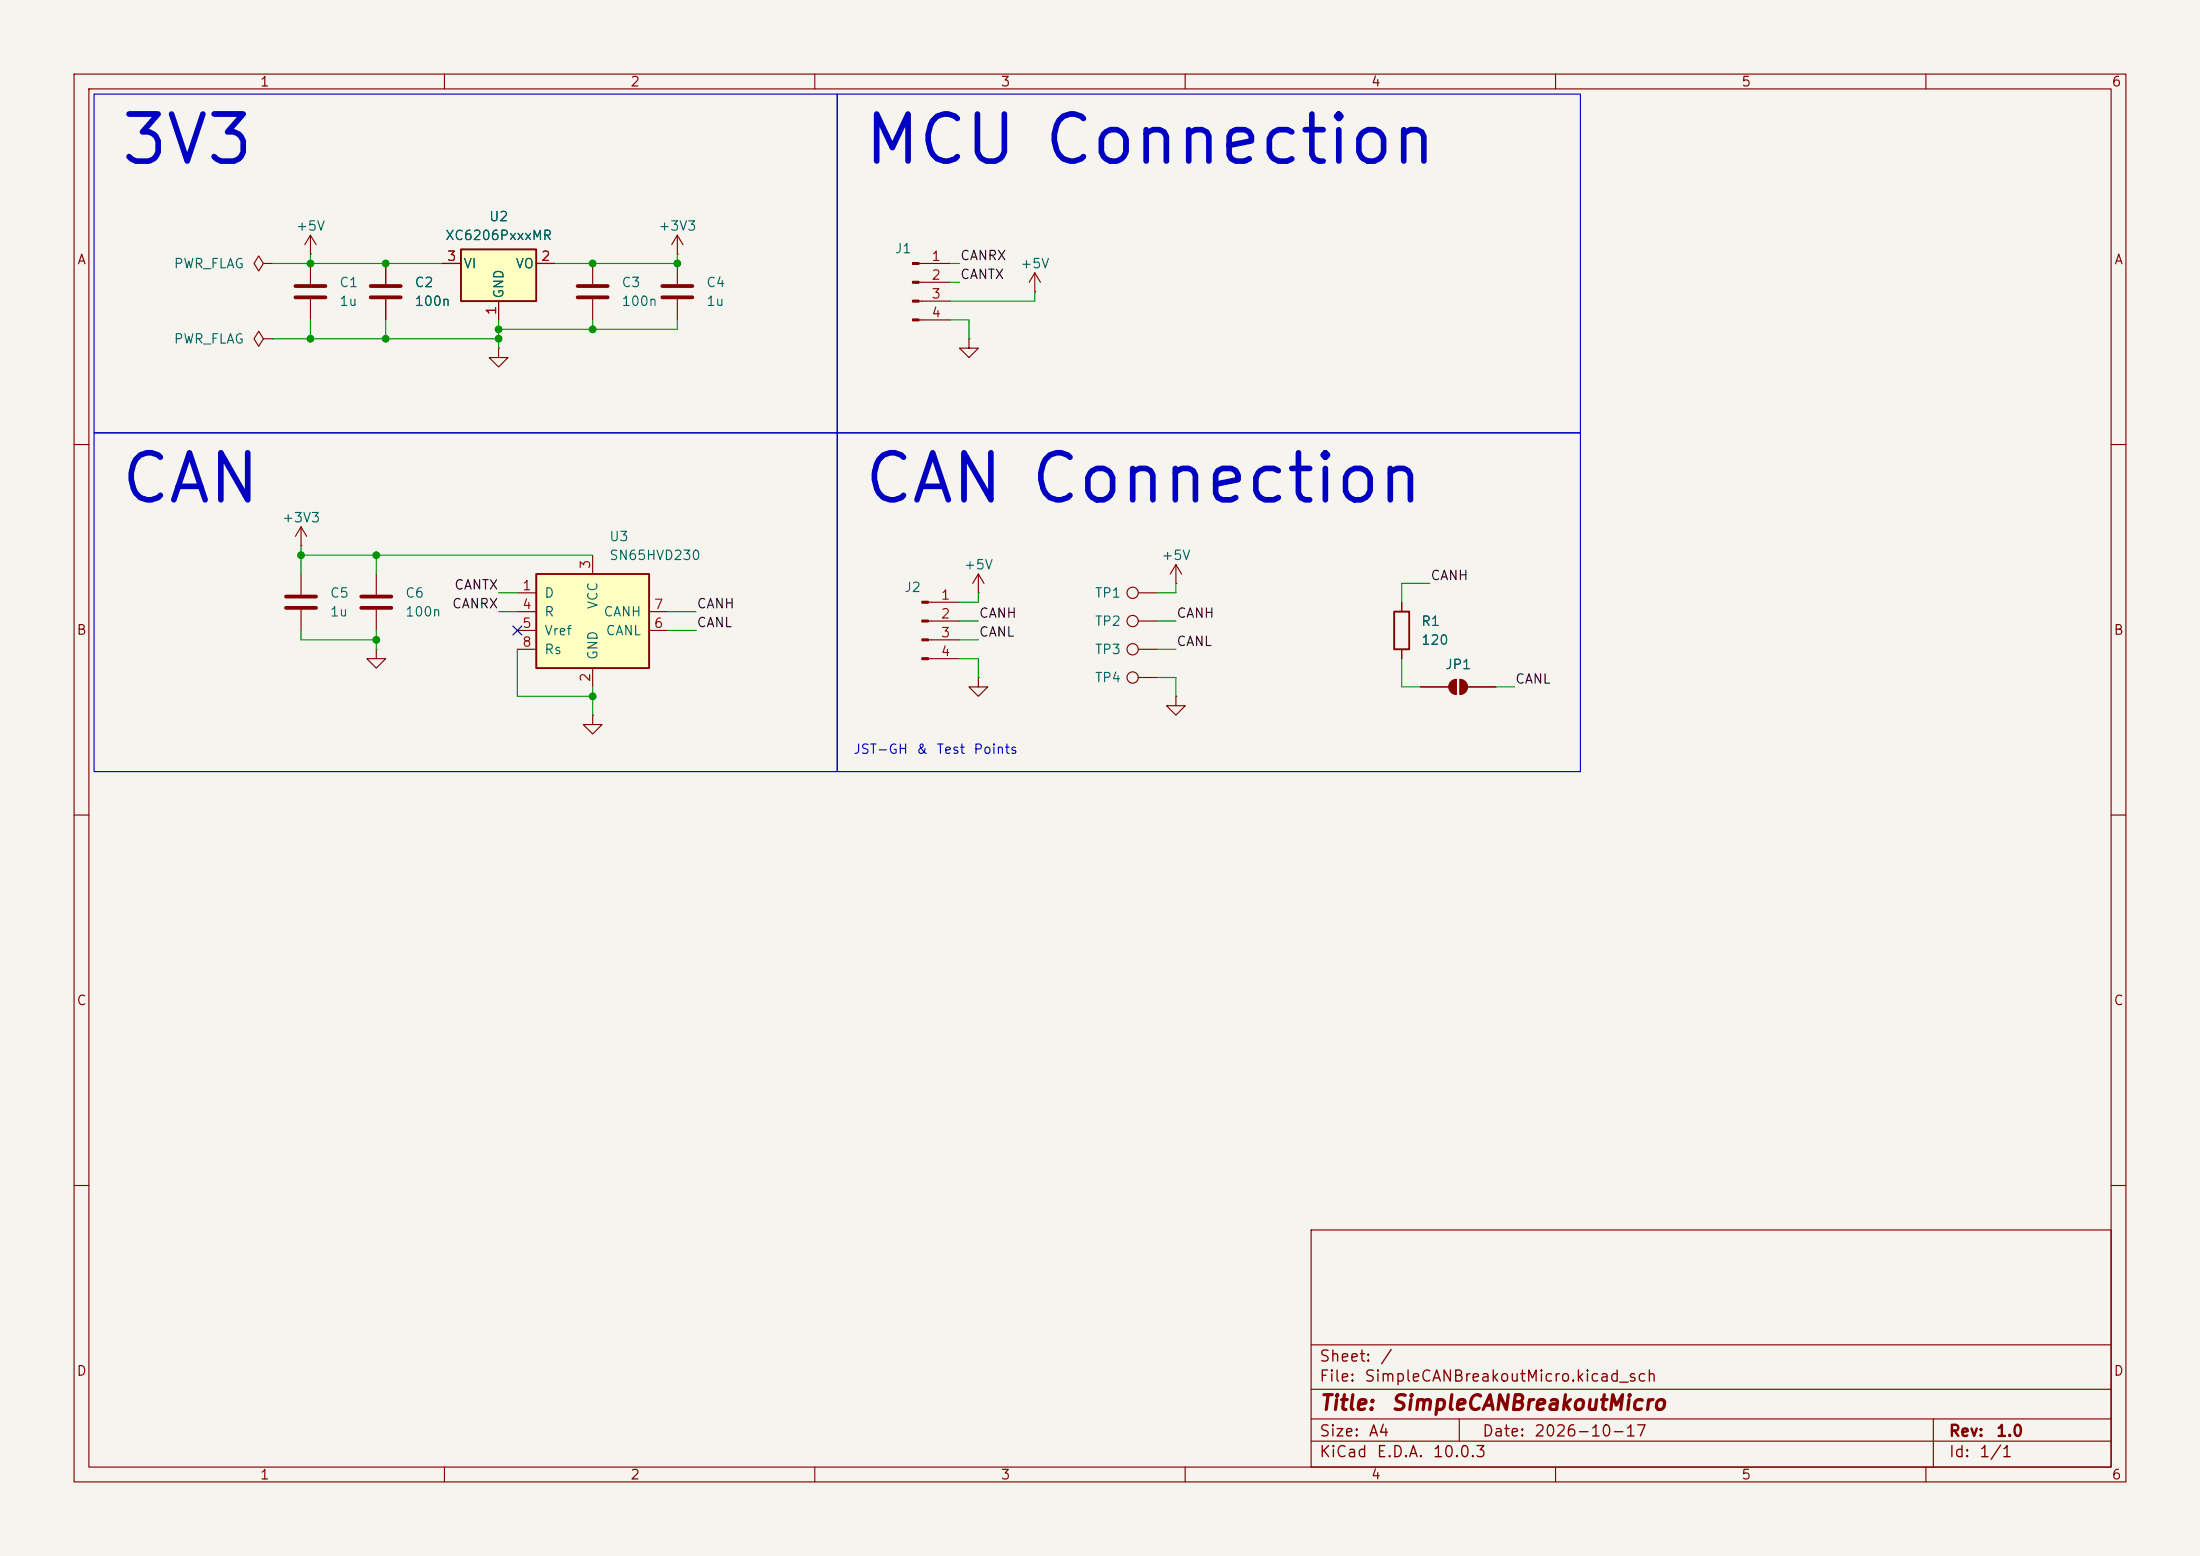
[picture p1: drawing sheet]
<svg xmlns="http://www.w3.org/2000/svg" width="297mm" height="210mm" viewBox="0 0 297 210" stroke-linecap="round" stroke-linejoin="round" font-family="sans-serif">
<path d="M0 0h297v210h-297z" fill="#f5f4ef" stroke="#f5f4ef" stroke-width=".14"/>
<g fill="none" stroke="#840000" stroke-width=".15">
<path d="M10 10h277v190h-277zM12 12h273v186h-273zM60 10v2M110 10v2M160 10v2M210 10v2M260 10v2M35.6 35.6l-.7-1.1-.6 1.1 .6 1 .7-1h1.2M36.8 35.6h.1M41.9 34.3h.1M41.9 31.8l-.8 1.2M41.9 31.8l.8 1.2"/>
<path d="M41.9 31.8v2.5M41.9 35.6v2.8M52.1 35.6v2.8M91.4 34.3h.1M91.4 31.8v2.5M91.4 35.6v2.8M91.4 31.8l-.7 1.2M91.4 31.8l.8 1.2M124.1 35.6h4.2M124.1 38.1h4.2M139.7 39.4h.1M139.7 36.8l-.8 1.3"/>
<path d="M139.7 36.8l.8 1.3M139.7 36.8v2.6M41.9 40.4v2.8M52.1 40.4v2.8M91.4 40.4v2.8M124.1 40.6h4.2M124.1 43.2h4.2M10 60h2M285 60h2M153.7 87.6h2.5M10 110h2M285 110h2"/>
<path d="M10 160h2M177 166h108v32h-108zM285 160h2M60 198v2M110 198v2M160 198v2M177 194.5h108M177 191.5h108M177 187.5h108M177 181.5h108M197 191.5v3M210 198v2"/>
<path d="M260 198v2M261 191.5v6.5"/>
<circle cx="152.9" cy="87.6" r=".76"/>
</g>
<path d="M39.9 38.6h4M50 38.6h4.1M89.4 38.6h4.1M39.9 40.1h4M50 40.1h4.1M89.4 40.1h4.1" fill="none" stroke="#840000" stroke-width=".51"/>
<g fill="#840000" stroke="#840000" stroke-width=".15">
<path d="M123.2 35.4h.9v.3h-.9z"/>
<path d="M123.2 38h.9v.2h-.9z"/>
<path d="M123.2 40.5h.9v.3h-.9z"/>
<path d="M123.2 43.1h.9v.2h-.9z"/>
</g>
<path d="M62.2 33.7h10.2v6.9h-10.2z" fill="#ffffc2"/>
<path d="M62.2 33.7h10.2v6.9h-10.2zM188.2 82.6h2v5h-2z" fill="none" stroke="#840000" stroke-width=".25"/>
<g fill="none" stroke="#840000" stroke-width=".15">
<path d="M59.7 35.6h2.5M72.4 35.6h2.5M80 35.6v2.8M35.6 45.7l-.7-1-.6 1 .6 1 .7-1h1.2M36.8 45.7h.1M67.3 40.6v2.6M80 40.4v2.8M130.8 45.7v1.3h1.3l-1.3 1.3-1.3-1.3h1.3M130.8 45.7h.1M40.6 73.7h.1M40.6 71.1v2.6M40.6 77.5v2.8"/>
<path d="M40.6 71.1l-.7 1.3M40.6 71.1l.8 1.3M50.8 77.5v2.8M132.1 77.5l-.8 1.2M132.1 77.5l.7 1.2M132.1 77.5v2.5M158.7 78.7h.1M158.7 76.2l-.7 1.3M158.7 76.2l.8 1.3M158.7 76.2v2.5M40.6 82.3v2.8M50.8 87.6v1.3h1.3l-1.3 1.3-1.3-1.3h1.3"/>
<path d="M50.8 87.6h.1M50.8 82.3v2.8M125.3 83.8h4.2M125.3 81.3h4.2M125.3 86.4h4.2M125.3 88.9h4.2M132.1 91.4v1.3h1.2l-1.2 1.3-1.3-1.3h1.3M132.1 91.4h.1M132.1 80h.1M153.7 80h2.5M153.7 83.8h2.5M158.7 94v1.3h1.3l-1.3 1.2-1.2-1.2h1.2"/>
<path d="M158.7 94h.1M189.2 81.3v1.3M189.2 87.6v1.3M191.8 92.7h3.8M196.6 91.7v2M197.1 91.7v2M198.1 92.7h3.8"/>
<circle cx="152.9" cy="80" r=".76"/>
<circle cx="152.9" cy="83.8" r=".76"/>
</g>
<path d="M78 38.6h4M78 40.1h4M38.6 80.5h4.1M38.6 82h4.1M48.8 80.5h4M48.8 82h4" fill="none" stroke="#840000" stroke-width=".51"/>
<g fill="#840000" stroke="#840000" stroke-width=".15">
<path d="M195.9 92l.3-.2 .4-.1v2a1.02 1.02 0 0 1-.9-.6 1.02 1.02 0 0 1 .2-1.1z"/>
<path d="M197.1 91.7a1.02 1.02 0 0 1 1 1 1.02 1.02 0 0 1-1 1z"/>
<path d="M124.5 81.2h.8v.2h-.8z"/>
<path d="M124.5 83.7h.8v.2h-.8z"/>
<path d="M124.5 86.2h.8v.3h-.8z"/>
<path d="M124.5 88.8h.8v.2h-.8z"/>
</g>
<path d="M72.4 77.5h15.2v12.7h-15.2z" fill="#ffffc2"/>
<path d="M72.4 77.5h15.2v12.7h-15.2z" fill="none" stroke="#840000" stroke-width=".25"/>
<g fill="none" stroke="#840000" stroke-width=".15">
<path d="M52.1 35.6v2.8M59.7 35.6h2.5M72.4 35.6h2.5M52.1 40.4v2.8M67.3 47v1.3h1.3l-1.3 1.2-1.3-1.2h1.3M67.3 47h.1M67.3 40.6v2.6M80 74.9v2.6M69.8 80h2.6M69.8 82.6h2.6M69.8 85.1h2.6M69.8 87.6h2.6"/>
<path d="M80 96.5v1.3h1.3l-1.3 1.3-1.3-1.3h1.3M80 96.5h.1M80 90.2v2.5M87.6 82.6h2.6M87.6 85.1h2.6M153.7 91.4h2.5M189.2 81.3v1.3M189.2 87.6v1.3M191.8 92.7h3.8M198.1 92.7h3.8"/>
<circle cx="152.9" cy="91.4" r=".76"/>
</g>
<g fill="none" stroke="#009600" stroke-width=".15">
<path d="M36.8 35.6h22.9M41.9 34.3v1.3M91.4 34.3v1.3h-16.5M128.3 38.1h1.2M128.3 35.6h1.2M139.7 39.4v1.2h-11.4M36.8 45.7h30.5M41.9 43.2v2.5M52.1 43.2v2.5M67.3 43.2v3.8M80 43.2v1.3M91.4 43.2v1.3h-24.1"/>
<path d="M128.3 43.2h2.5v2.5M40.6 73.7v3.8M40.6 74.9h39.4M50.8 74.9v2.6M158.7 78.7v1.3h-2.5M193 78.7h-3.8v2.6M40.6 85.1v1.3h10.2M50.8 85.1v2.5M67.3 80h2.5M67.3 82.6h2.5M69.8 87.6v6.4h10.2M80 92.7v3.8"/>
<path d="M90.2 82.6h3.8M90.2 85.1h3.8M129.5 88.9h2.6v2.5M129.5 83.8h2.6M129.5 86.4h2.6M132.1 80v1.3h-2.6M156.2 91.4h2.5v2.6M156.2 83.8h2.5M156.2 87.6h2.5M189.2 88.9v3.8h2.6M201.9 92.7h2.6"/>
</g>
<path d="M69.2 84.5l1.3 1.2M70.5 84.5l-1.3 1.2" fill="none" stroke="#000084" stroke-width=".15"/>
<path d="M12.7 12.7h100.3v45.7h-100.3zM113 12.7h100.4v45.7h-100.4zM12.7 58.4h100.3v45.7h-100.3zM113 58.4h100.4v45.7h-100.4z" fill="none" stroke="#0000c2" stroke-width=".15"/>
<g fill="#009600" stroke="#009600" stroke-width=".14">
<circle cx="41.9" cy="35.6" r=".46"/>
<circle cx="80" cy="35.6" r=".46"/>
<circle cx="80" cy="44.5" r=".46"/>
<circle cx="91.4" cy="35.6" r=".46"/>
<circle cx="52.1" cy="35.6" r=".46"/>
<circle cx="67.3" cy="44.5" r=".46"/>
<circle cx="52.1" cy="45.7" r=".46"/>
<circle cx="41.9" cy="45.7" r=".46"/>
<circle cx="67.3" cy="45.7" r=".46"/>
<circle cx="40.6" cy="74.9" r=".46"/>
<circle cx="80" cy="94" r=".46"/>
<circle cx="50.8" cy="86.4" r=".46"/>
<circle cx="50.8" cy="74.9" r=".46"/>
</g>
<g font-size="6.3" fill="#0000c2">
<text x="15.9" y="23.7">3V3</text>
<text x="116.2" y="23.7">MCU Connection</text>
<text x="15.9" y="69.4">CAN</text>
<text x="116.2" y="69.4">CAN Connection</text>
</g>
<g font-size="2" fill="#840000">
<text x="178" y="190.8">Title:</text>
<text x="187.7" y="190.8">SimpleCANBreakoutMicro</text>
</g>
<g font-size="1.5" fill="#840000">
<text x="178" y="184.2">Sheet:</text>
<text x="186.2" y="184.2">/</text>
<text x="178" y="186.9">File:</text>
<text x="184.1" y="186.9">SimpleCANBreakoutMicro.kicad_sch</text>
<text x="178" y="197.1">KiCad</text>
<text x="178" y="194.3">Size:</text>
<text x="184.7" y="194.3">A4</text>
<text x="185.7" y="197.1">E.D.A.</text>
<text x="193.3" y="197.1">10.0.3</text>
<text x="200" y="194.3">Date:</text>
<text x="207" y="194.3">2026-10-17</text>
<text x="263" y="194.3">Rev:</text>
<text x="263" y="197.1">Id:</text>
<text x="267.1" y="197.1">1/1</text>
<text x="269.4" y="194.3">1.0</text>
</g>
<g font-size="1.3" fill="#840000">
<text x="35" y="12">1</text>
<text x="85" y="12">2</text>
<text x="135" y="12">3</text>
<text x="185" y="12">4</text>
<text x="235" y="12">5</text>
<text x="285" y="12">6</text>
<text x="10.3" y="36">A</text>
<text x="285.3" y="36">A</text>
<text x="10.3" y="86">B</text>
<text x="285.3" y="86">B</text>
<text x="10.3" y="136">C</text>
<text x="285.3" y="136">C</text>
<text x="10.3" y="186">D</text>
<text x="285.3" y="186">D</text>
<text x="35" y="200">1</text>
<text x="85" y="200">2</text>
<text x="135" y="200">3</text>
<text x="185" y="200">4</text>
<text x="235" y="200">5</text>
<text x="285" y="200">6</text>
</g>
<g font-size="1.3" fill="#006464">
<text x="39.9" y="31.5">+5V</text>
<text x="60" y="32.7">XC6206PxxxMR</text>
<text x="65.9" y="30.2">U2</text>
<text x="88.8" y="31.5">+3V3</text>
<text x="120.7" y="34.5">J1</text>
<text x="23.4" y="36.5">PWR_FLAG</text>
<text x="45.7" y="39.1">C1</text>
<text x="45.7" y="41.6">1u</text>
<text x="55.9" y="39.1">C2</text>
<text x="55.9" y="41.6">100n</text>
<text x="62.5" y="36.5">VI</text>
<text x="68.3" y="40.4" transform="rotate(-90 68.3 40.4)">GND</text>
<text x="69.5" y="36.5">VO</text>
<text x="83.8" y="39.1">C3</text>
<text x="83.8" y="41.6">100n</text>
<text x="95.3" y="39.1">C4</text>
<text x="95.3" y="41.6">1u</text>
<text x="137.7" y="36.5">+5V</text>
<text x="23.4" y="46.7">PWR_FLAG</text>
<text x="38" y="70.8">+3V3</text>
<text x="82.2" y="73.4">U3</text>
<text x="82.2" y="75.9">SN65HVD230</text>
<text x="130" y="77.2">+5V</text>
<text x="156.7" y="75.9">+5V</text>
<text x="44.5" y="81">C5</text>
<text x="44.5" y="83.5">1u</text>
<text x="54.6" y="81">C6</text>
<text x="54.6" y="83.5">100n</text>
<text x="73.4" y="81">D</text>
<text x="73.4" y="83.5">R</text>
<text x="81" y="82.3" transform="rotate(-90 81 82.3)">VCC</text>
<text x="81.4" y="83.5">CANH</text>
<text x="122" y="80.2">J2</text>
<text x="147.7" y="81">TP1</text>
<text x="73.4" y="86.1">Vref</text>
<text x="73.4" y="88.6">Rs</text>
<text x="81" y="89.2" transform="rotate(-90 81 89.2)">GND</text>
<text x="81.7" y="86.1">CANL</text>
<text x="147.7" y="88.6">TP3</text>
<text x="147.7" y="84.8">TP2</text>
<text x="191.8" y="84.8">R1</text>
<text x="191.8" y="87.3">120</text>
<text x="147.7" y="92.4">TP4</text>
<text x="195" y="90.6">JP1</text>
</g>
<g font-size="1.3" fill="#a90000">
<text x="60.3" y="35.5">3</text>
<text x="73" y="35.5">2</text>
<text x="125.7" y="35.5">1</text>
<text x="125.7" y="38.1">2</text>
<text x="125.7" y="40.6">3</text>
<text x="67.3" y="42.6" transform="rotate(-90 67.3 42.6)">1</text>
<text x="125.7" y="43.2">4</text>
<text x="80" y="76.9" transform="rotate(-90 80 76.9)">3</text>
<text x="70.4" y="80">1</text>
<text x="70.4" y="82.5">4</text>
<text x="88.2" y="82.5">7</text>
<text x="126.9" y="81.3">1</text>
<text x="126.9" y="83.8">2</text>
<text x="70.4" y="85.1">5</text>
<text x="70.4" y="87.6">8</text>
<text x="88.2" y="85.1">6</text>
<text x="126.9" y="86.3">3</text>
<text x="126.9" y="88.9">4</text>
<text x="80" y="92.1" transform="rotate(-90 80 92.1)">2</text>
</g>
<g font-size="1.3" fill="#0f0f0f">
<text x="129.5" y="35.4">CANRX</text>
<text x="129.5" y="38">CANTX</text>
<text x="60.9" y="82.4">CANRX</text>
<text x="61.2" y="79.9">CANTX</text>
<text x="94" y="82.4">CANH</text>
<text x="132.1" y="83.7">CANH</text>
<text x="158.7" y="83.7">CANH</text>
<text x="193" y="78.6">CANH</text>
<text x="94" y="85">CANL</text>
<text x="132.1" y="86.2">CANL</text>
<text x="158.7" y="87.5">CANL</text>
<text x="204.5" y="92.6">CANL</text>
</g>
<g font-size="1.3" fill="#0000c2">
<text x="115.1" y="102.1">JST-GH</text>
<text x="123.6" y="102.1">&amp;</text>
<text x="126.3" y="102.1">Test</text>
<text x="131.3" y="102.1">Points</text>
</g>
</svg>
